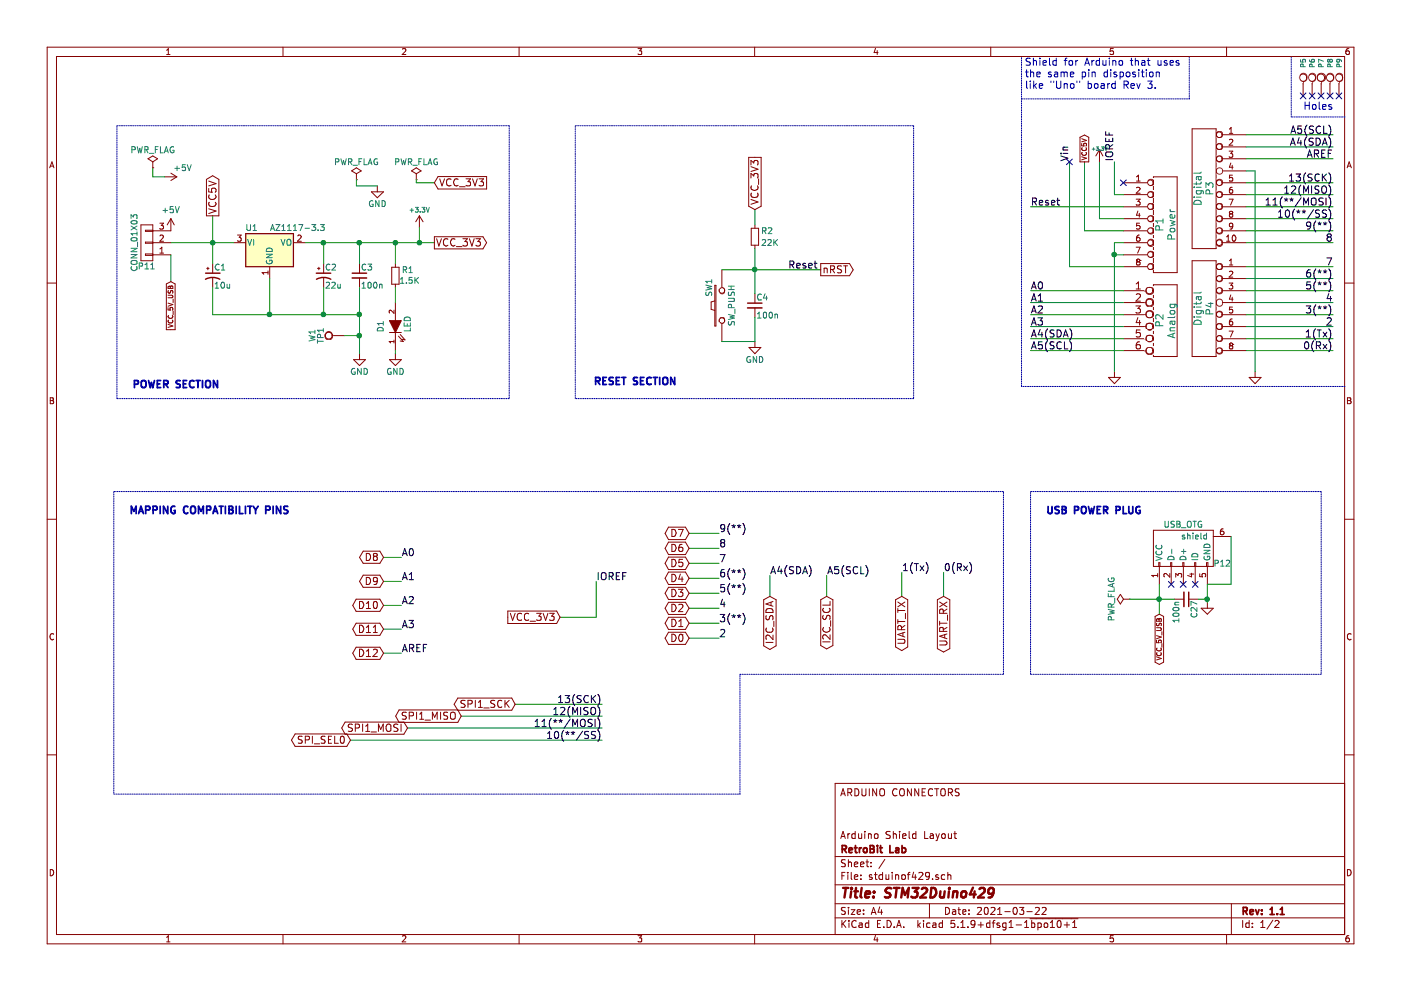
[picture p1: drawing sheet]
EESchema Schematic File Version 4
EELAYER 30 0
EELAYER END
$Descr A4 11693 8268
encoding utf-8
Sheet 1 2
Title "STM32Duino429"
Date "2021-03-22"
Rev "1.1"
Comp "RetroBit Lab"
Comment1 "Arduino Shield Layout"
Comment2 ""
Comment3 ""
Comment4 "ARDUINO CONNECTORS"
$EndDescr
$Comp
L stduinof429-rescue:CONN_8-stduinof429-rescue-stduinof429-rescue P1
U 1 1
P 9725 1875
F 0 "P1" V 9675 1875 60  0000 C CNN
F 1 "Power" V 9775 1875 60  0000 C CNN
F 2 "Connector_PinSocket_2.54mm:PinSocket_1x08_P2.54mm_Vertical" H 9725 1875 60  0001 C CNN
F 3 "" H 9725 1875 60  0000 C CNN
	1    9725 1875
	1    0    0    -1  
$EndComp
$Comp
L stduinof429-rescue:CONN_6-stduinof429-rescue-stduinof429-rescue P2
U 1 1
P 9725 2675
F 0 "P2" V 9675 2675 60  0000 C CNN
F 1 "Analog" V 9775 2675 60  0000 C CNN
F 2 "Connector_PinSocket_2.54mm:PinSocket_1x06_P2.54mm_Vertical" H 9725 2675 60  0001 C CNN
F 3 "" H 9725 2675 60  0000 C CNN
	1    9725 2675
	1    0    0    -1  
$EndComp
$Comp
L stduinof429-rescue:CONN_8-stduinof429-rescue-stduinof429-rescue P4
U 1 1
P 10050 2575
F 0 "P4" V 10000 2575 60  0000 C CNN
F 1 "Digital" V 10100 2575 60  0000 C CNN
F 2 "Connector_PinSocket_2.54mm:PinSocket_1x08_P2.54mm_Vertical" H 10050 2575 60  0001 C CNN
F 3 "" H 10050 2575 60  0000 C CNN
	1    10050 2575
	-1   0    0    -1  
$EndComp
$Comp
L stduinof429-rescue:CONN_10-stduinof429-rescue-stduinof429-rescue P3
U 1 1
P 10050 1575
F 0 "P3" V 10000 1575 60  0000 C CNN
F 1 "Digital" V 10100 1575 60  0000 C CNN
F 2 "Connector_PinSocket_2.54mm:PinSocket_1x10_P2.54mm_Vertical" H 10050 1575 60  0001 C CNN
F 3 "" H 10050 1575 60  0000 C CNN
	1    10050 1575
	-1   0    0    -1  
$EndComp
Text Label 8600 1725 0    60   ~ 0
Reset
Text Label 8925 1350 1    60   ~ 0
Vin
Text Label 9300 1350 1    60   ~ 0
IOREF
Text Label 8600 2425 0    60   ~ 0
A0
Text Label 8600 2525 0    60   ~ 0
A1
Text Label 8600 2625 0    60   ~ 0
A2
Text Label 8600 2825 0    60   ~ 0
A4(SDA)
Text Label 8600 2925 0    60   ~ 0
A5(SCL)
Text Label 11125 2925 2    60   ~ 0
0(Rx)
Text Label 11125 2725 2    60   ~ 0
2
Text Label 11125 2825 2    60   ~ 0
1(Tx)
Text Label 11125 2625 2    60   ~ 0
3(**)
Text Label 11125 2525 2    60   ~ 0
4
Text Label 11125 2425 2    60   ~ 0
5(**)
Text Label 11125 2325 2    60   ~ 0
6(**)
Text Label 11125 2225 2    60   ~ 0
7
Text Label 11125 2025 2    60   ~ 0
8
Text Label 11125 1925 2    60   ~ 0
9(**)
Text Label 11125 1825 2    60   ~ 0
10(**/SS)
Text Label 11125 1725 2    60   ~ 0
11(**/MOSI)
Text Label 11125 1625 2    60   ~ 0
12(MISO)
Text Label 11125 1525 2    60   ~ 0
13(SCK)
Text Label 11125 1325 2    60   ~ 0
AREF
$Comp
L stduinof429-rescue:GND-power1-stduinof429-rescue-stduinof429-rescue #PWR01
U 1 1
P 10475 3100
F 0 "#PWR01" H 10475 3100 30  0001 C CNN
F 1 "GND" H 10475 3030 30  0001 C CNN
F 2 "" H 10475 3100 60  0000 C CNN
F 3 "" H 10475 3100 60  0000 C CNN
	1    10475 3100
	1    0    0    -1  
$EndComp
$Comp
L stduinof429-rescue:GND-power1-stduinof429-rescue-stduinof429-rescue #PWR02
U 1 1
P 9300 3100
F 0 "#PWR02" H 9300 3100 30  0001 C CNN
F 1 "GND" H 9300 3030 30  0001 C CNN
F 2 "" H 9300 3100 60  0000 C CNN
F 3 "" H 9300 3100 60  0000 C CNN
	1    9300 3100
	1    0    0    -1  
$EndComp
$Comp
L stduinof429-rescue:+3.3V-power1-stduinof429-rescue-stduinof429-rescue #PWR03
U 1 1
P 9175 1350
F 0 "#PWR03" H 9175 1310 30  0001 C CNN
F 1 "+3.3V" H 9175 1460 30  0000 C CNN
F 2 "" H 9175 1350 60  0000 C CNN
F 3 "" H 9175 1350 60  0000 C CNN
	1    9175 1350
	1    0    0    -1  
$EndComp
NoConn ~ 9375 1525
Text Label 11125 1225 2    60   ~ 0
A4(SDA)
Text Label 11125 1125 2    60   ~ 0
A5(SCL)
$Comp
L stduinof429-rescue:CONN_1-stduinof429-rescue-stduinof429-rescue P5
U 1 1
P 10875 650
F 0 "P5" H 10955 650 40  0000 L CNN
F 1 "CONN_1" H 10875 705 30  0001 C CNN
F 2 "RetroBitLab:MountingHole" H 10875 650 60  0001 C CNN
F 3 "" H 10875 650 60  0000 C CNN
	1    10875 650 
	0    -1   -1   0   
$EndComp
$Comp
L stduinof429-rescue:CONN_1-stduinof429-rescue-stduinof429-rescue P6
U 1 1
P 10950 650
F 0 "P6" H 11030 650 40  0000 L CNN
F 1 "CONN_1" H 10950 705 30  0001 C CNN
F 2 "RetroBitLab:MountingHole" H 10950 650 60  0001 C CNN
F 3 "" H 10950 650 60  0000 C CNN
	1    10950 650 
	0    -1   -1   0   
$EndComp
$Comp
L stduinof429-rescue:CONN_1-stduinof429-rescue-stduinof429-rescue P7
U 1 1
P 11025 650
F 0 "P7" H 11105 650 40  0000 L CNN
F 1 "CONN_1" H 11025 705 30  0001 C CNN
F 2 "RetroBitLab:MountingHole" H 11025 650 60  0001 C CNN
F 3 "" H 11025 650 60  0000 C CNN
	1    11025 650 
	0    -1   -1   0   
$EndComp
$Comp
L stduinof429-rescue:CONN_1-stduinof429-rescue-stduinof429-rescue P8
U 1 1
P 11100 650
F 0 "P8" H 11180 650 40  0000 L CNN
F 1 "CONN_1" H 11100 705 30  0001 C CNN
F 2 "RetroBitLab:MountingHole" H 11100 650 60  0001 C CNN
F 3 "" H 11100 650 60  0000 C CNN
	1    11100 650 
	0    -1   -1   0   
$EndComp
Text Notes 10875 925  0    60   ~ 0
Holes
NoConn ~ 10875 800 
NoConn ~ 10950 800 
NoConn ~ 11025 800 
NoConn ~ 11100 800 
Text Notes 8550 750  0    60   ~ 0
Shield for Arduino that uses\nthe same pin disposition\nlike "Uno" board Rev 3.
$Comp
L stduinof429-rescue:AZ1117-3.3-Regulator_Linear1-stduinof429-rescue-stduinof429-rescue U1
U 1 1
P 2250 2025
F 0 "U1" H 2100 2150 50  0000 C CNN
F 1 "AZ1117-3.3" H 2250 2150 50  0000 L CNN
F 2 "Package_TO_SOT_SMD:SOT-223" H 2250 2275 50  0001 C CIN
F 3 "" H 2250 2025 50  0001 C CNN
	1    2250 2025
	1    0    0    -1  
$EndComp
$Comp
L stduinof429-rescue:C_Small-Device1-stduinof429-rescue-stduinof429-rescue C3
U 1 1
P 3000 2300
F 0 "C3" H 3010 2370 50  0000 L CNN
F 1 "100n" H 3010 2220 50  0000 L CNN
F 2 "Capacitor_SMD:C_1210_3225Metric_Pad1.42x2.65mm_HandSolder" H 3000 2300 50  0001 C CNN
F 3 "" H 3000 2300 50  0000 C CNN
	1    3000 2300
	1    0    0    -1  
$EndComp
$Comp
L stduinof429-rescue:CP1_Small-Device1-stduinof429-rescue-stduinof429-rescue C2
U 1 1
P 2700 2300
F 0 "C2" H 2710 2370 50  0000 L CNN
F 1 "22u" H 2710 2220 50  0000 L CNN
F 2 "Capacitor_Tantalum_SMD:CP_EIA-3216-18_Kemet-A_Pad1.58x1.35mm_HandSolder" H 2700 2300 50  0001 C CNN
F 3 "" H 2700 2300 50  0000 C CNN
	1    2700 2300
	1    0    0    -1  
$EndComp
$Comp
L stduinof429-rescue:CP1_Small-Device1-stduinof429-rescue-stduinof429-rescue C1
U 1 1
P 1775 2300
F 0 "C1" H 1785 2370 50  0000 L CNN
F 1 "10u" H 1785 2220 50  0000 L CNN
F 2 "Capacitor_Tantalum_SMD:CP_EIA-3216-18_Kemet-A_Pad1.58x1.35mm_HandSolder" H 1775 2300 50  0001 C CNN
F 3 "" H 1775 2300 50  0000 C CNN
	1    1775 2300
	1    0    0    -1  
$EndComp
$Comp
L stduinof429-rescue:GND-power1-stduinof429-rescue-stduinof429-rescue #PWR04
U 1 1
P 3000 2950
F 0 "#PWR04" H 3000 2700 50  0001 C CNN
F 1 "GND" H 3000 2800 50  0000 C CNN
F 2 "" H 3000 2950 50  0001 C CNN
F 3 "" H 3000 2950 50  0001 C CNN
	1    3000 2950
	1    0    0    -1  
$EndComp
$Comp
L stduinof429-rescue:TEST_1P-stduinof429-rescue-stduinof429-rescue W1
U 1 1
P 2875 2800
F 0 "W1" H 2875 3070 50  0000 C CNN
F 1 "TP1" H 2875 3000 50  0000 C CNN
F 2 "TestPoint:TestPoint_Pad_D2.0mm" H 3075 2800 50  0001 C CNN
F 3 "" H 3075 2800 50  0000 C CNN
	1    2875 2800
	0    -1   -1   0   
$EndComp
$Comp
L stduinof429-rescue:LED-stduinof429-rescue-stduinof429-rescue D1
U 1 1
P 3300 2725
F 0 "D1" H 3250 2850 50  0000 L CNN
F 1 "LED" H 3250 2625 50  0000 L CNN
F 2 "LED_SMD:LED_1206_3216Metric_Pad1.42x1.75mm_HandSolder" V 3300 2725 50  0001 C CNN
F 3 "" V 3300 2725 50  0000 C CNN
	1    3300 2725
	0    -1   -1   0   
$EndComp
$Comp
L stduinof429-rescue:GND-power1-stduinof429-rescue-stduinof429-rescue #PWR05
U 1 1
P 3300 2950
F 0 "#PWR05" H 3300 2700 50  0001 C CNN
F 1 "GND" H 3300 2800 50  0000 C CNN
F 2 "" H 3300 2950 50  0001 C CNN
F 3 "" H 3300 2950 50  0001 C CNN
	1    3300 2950
	1    0    0    -1  
$EndComp
$Comp
L stduinof429-rescue:R_Small-Device1-stduinof429-rescue-stduinof429-rescue R1
U 1 1
P 3300 2300
F 0 "R1" H 3350 2350 50  0000 L CNN
F 1 "1.5K" H 3330 2260 50  0000 L CNN
F 2 "Resistor_SMD:R_1210_3225Metric_Pad1.42x2.65mm_HandSolder" H 3300 2300 50  0001 C CNN
F 3 "" H 3300 2300 50  0000 C CNN
	1    3300 2300
	1    0    0    -1  
$EndComp
Text GLabel 3625 2025 2    60   Output ~ 0
VCC_3V3
Text GLabel 3625 1525 2    60   Input ~ 0
VCC_3V3
$Comp
L stduinof429-rescue:PWR_FLAG-power1-stduinof429-rescue-stduinof429-rescue #FLG06
U 1 1
P 3475 1500
F 0 "#FLG06" H 3475 1575 50  0001 C CNN
F 1 "PWR_FLAG" H 3475 1650 50  0000 C CNN
F 2 "" H 3475 1500 50  0001 C CNN
F 3 "" H 3475 1500 50  0001 C CNN
	1    3475 1500
	1    0    0    -1  
$EndComp
Text GLabel 1775 1800 1    60   Output ~ 0
VCC5V
$Comp
L stduinof429-rescue:GND-power1-stduinof429-rescue-stduinof429-rescue #PWR07
U 1 1
P 3150 1550
F 0 "#PWR07" H 3150 1300 50  0001 C CNN
F 1 "GND" H 3150 1400 50  0000 C CNN
F 2 "" H 3150 1550 50  0001 C CNN
F 3 "" H 3150 1550 50  0001 C CNN
	1    3150 1550
	1    0    0    -1  
$EndComp
$Comp
L stduinof429-rescue:PWR_FLAG-power1-stduinof429-rescue-stduinof429-rescue #FLG08
U 1 1
P 2975 1500
F 0 "#FLG08" H 2975 1575 50  0001 C CNN
F 1 "PWR_FLAG" H 2975 1650 50  0000 C CNN
F 2 "" H 2975 1500 50  0001 C CNN
F 3 "" H 2975 1500 50  0001 C CNN
	1    2975 1500
	1    0    0    -1  
$EndComp
Text Notes 1100 3250 0    60   ~ 12
POWER SECTION
Text Label 4975 4850 0    60   ~ 0
IOREF
Text GLabel 4675 5150 0    60   Input ~ 0
VCC_3V3
Text Label 3350 4650 0    60   ~ 0
A0
Text Label 3350 4850 0    60   ~ 0
A1
Text Label 3350 5050 0    60   ~ 0
A2
Text Label 3350 5250 0    60   ~ 0
A3
Text Label 6425 4800 0    60   ~ 0
A4(SDA)
Text Label 6900 4800 0    60   ~ 0
A5(SCL)
Text GLabel 6425 4975 3    60   BiDi ~ 0
I2C_SDA
Text GLabel 6900 4975 3    60   BiDi ~ 0
I2C_SCL
Text Label 7525 4775 0    60   ~ 0
1(Tx)
Text Label 7875 4775 0    60   ~ 0
0(Rx)
Text GLabel 7525 4975 3    60   BiDi ~ 0
UART_TX
Text GLabel 7875 4975 3    60   BiDi ~ 0
UART_RX
Text Label 6000 5325 0    60   ~ 0
2
Text Label 6000 5200 0    60   ~ 0
3(**)
Text Label 6000 5075 0    60   ~ 0
4
Text Label 6000 4950 0    60   ~ 0
5(**)
Text Label 6000 4825 0    60   ~ 0
6(**)
Text Label 6000 4700 0    60   ~ 0
7
Text Label 6000 4575 0    60   ~ 0
8
Text Label 6000 4450 0    60   ~ 0
9(**)
Wire Wire Line
	8600 2425 9375 2425
Wire Wire Line
	8600 2525 9375 2525
Wire Wire Line
	8600 2625 9375 2625
Wire Wire Line
	8600 2825 9375 2825
Wire Wire Line
	8600 2925 9375 2925
Wire Wire Line
	10400 2025 11125 2025
Wire Wire Line
	10400 1925 11125 1925
Wire Wire Line
	10400 1825 11125 1825
Wire Wire Line
	10400 1725 11125 1725
Wire Wire Line
	10400 1625 11125 1625
Wire Wire Line
	10400 1525 11125 1525
Wire Wire Line
	10400 1325 11125 1325
Wire Wire Line
	10400 1225 11125 1225
Wire Wire Line
	10400 1125 11125 1125
Wire Wire Line
	9175 1825 9375 1825
Wire Wire Line
	9050 1925 9375 1925
Wire Wire Line
	9300 2025 9300 2125
Wire Wire Line
	8600 1725 9375 1725
Wire Wire Line
	10475 1425 10475 3100
Wire Wire Line
	10475 1425 10400 1425
Wire Wire Line
	10400 2425 11125 2425
Wire Wire Line
	10400 2325 11125 2325
Wire Wire Line
	10400 2225 11125 2225
Wire Wire Line
	10400 2725 11125 2725
Wire Wire Line
	10400 2625 11125 2625
Wire Wire Line
	10400 2525 11125 2525
Wire Wire Line
	10400 2925 11125 2925
Wire Wire Line
	10400 2825 11125 2825
Wire Wire Line
	9175 1825 9175 1350
Wire Wire Line
	9300 1350 9300 1625
Wire Wire Line
	9300 1625 9375 1625
Wire Wire Line
	9050 1350 9050 1925
Wire Wire Line
	8925 1350 8925 2225
Wire Wire Line
	8925 2225 9375 2225
Wire Wire Line
	9300 2025 9375 2025
Wire Wire Line
	9375 2125 9300 2125
Connection ~ 9300 2125
Wire Notes Line
	11225 975  10775 975 
Wire Notes Line
	10775 975  10775 475 
Wire Notes Line
	11225 3225 8525 3225
Wire Notes Line
	8525 3225 8525 475 
Wire Notes Line
	8525 825  9925 825 
Wire Notes Line
	9925 825  9925 475 
Wire Wire Line
	2550 2025 2700 2025
Wire Wire Line
	1775 1800 1775 2025
Connection ~ 1775 2025
Wire Wire Line
	2700 2200 2700 2025
Connection ~ 2700 2025
Wire Wire Line
	3000 2200 3000 2025
Connection ~ 3000 2025
Wire Wire Line
	2700 2400 2700 2625
Wire Wire Line
	1775 2625 2250 2625
Wire Wire Line
	1775 2625 1775 2400
Wire Wire Line
	3000 2400 3000 2625
Connection ~ 2700 2625
Wire Wire Line
	2250 2325 2250 2625
Connection ~ 2250 2625
Connection ~ 3000 2625
Wire Wire Line
	2875 2800 3000 2800
Connection ~ 3000 2800
Wire Wire Line
	3300 2025 3300 2200
Connection ~ 3300 2025
Wire Wire Line
	3300 2400 3300 2525
Wire Wire Line
	3475 1500 3475 1525
Wire Wire Line
	3475 1525 3625 1525
Wire Wire Line
	1950 2025 1775 2025
Wire Wire Line
	2975 1500 2975 1550
Wire Wire Line
	2975 1550 3150 1550
Wire Wire Line
	3300 2925 3300 2950
Wire Notes Line
	4250 1050 4250 3325
Wire Notes Line
	4250 3325 975  3325
Wire Notes Line
	975  3325 975  1050
Wire Wire Line
	4675 5150 4975 5150
Wire Wire Line
	4975 5150 4975 4850
Wire Wire Line
	3350 4650 3200 4650
Wire Wire Line
	3350 4850 3200 4850
Wire Wire Line
	3200 5050 3350 5050
Wire Wire Line
	3350 5250 3200 5250
Wire Wire Line
	6425 4800 6425 4975
Wire Wire Line
	6900 4800 6900 4975
Wire Wire Line
	7525 4775 7525 4975
Wire Wire Line
	7875 4975 7875 4775
Wire Wire Line
	6000 4825 5750 4825
Wire Wire Line
	6000 4950 5750 4950
Wire Wire Line
	6000 5075 5750 5075
Wire Wire Line
	6000 5200 5750 5200
Wire Wire Line
	6000 5325 5750 5325
Text GLabel 5750 4825 0    60   BiDi ~ 0
D4
Text GLabel 5750 4950 0    60   BiDi ~ 0
D3
Text GLabel 5750 5075 0    60   BiDi ~ 0
D2
Text GLabel 5750 5200 0    60   BiDi ~ 0
D1
Text GLabel 5750 5325 0    60   BiDi ~ 0
D0
Text GLabel 5750 4700 0    60   BiDi ~ 0
D5
Text GLabel 5750 4575 0    60   BiDi ~ 0
D6
Text GLabel 5750 4450 0    60   BiDi ~ 0
D7
Text Label 3350 5450 0    60   ~ 0
AREF
Wire Wire Line
	3350 5450 3200 5450
Text Label 8600 2725 0    60   ~ 0
A3
Wire Wire Line
	9375 2725 8600 2725
Wire Wire Line
	5750 4700 6000 4700
Wire Wire Line
	5750 4575 6000 4575
Wire Wire Line
	5750 4450 6000 4450
Text Label 5025 6175 2    60   ~ 0
10(**/SS)
Text Label 5025 6075 2    60   ~ 0
11(**/MOSI)
Text Label 5025 5975 2    60   ~ 0
12(MISO)
Text Label 5025 5875 2    60   ~ 0
13(SCK)
Wire Wire Line
	3400 6075 5025 6075
Wire Wire Line
	3850 5975 5025 5975
Wire Wire Line
	4300 5875 5025 5875
Text GLabel 4300 5875 0    60   BiDi ~ 0
SPI1_SCK
Text GLabel 3850 5975 0    60   BiDi ~ 0
SPI1_MISO
Text GLabel 3400 6075 0    60   BiDi ~ 0
SPI1_MOSI
Wire Wire Line
	5025 6175 2925 6175
Text GLabel 2925 6175 0    60   BiDi ~ 0
SPI_SEL0
Wire Notes Line
	950  4100 950  6625
Wire Notes Line
	950  6625 6175 6625
Wire Notes Line
	6175 6625 6175 5625
Wire Notes Line
	6175 5625 8375 5625
Wire Notes Line
	8375 5625 8375 4100
Wire Notes Line
	8375 4100 950  4100
Text Notes 1075 4300 0    60   ~ 12
MAPPING COMPATIBILITY PINS
Text GLabel 6300 1750 1    60   Input ~ 0
VCC_3V3
$Comp
L stduinof429-rescue:R_Small-Device1-stduinof429-rescue-stduinof429-rescue R2
U 1 1
P 6300 1975
F 0 "R2" H 6350 2025 50  0000 L CNN
F 1 "22K" H 6350 1925 50  0000 L CNN
F 2 "Resistor_SMD:R_1210_3225Metric_Pad1.42x2.65mm_HandSolder" H 6300 1975 50  0001 C CNN
F 3 "" H 6300 1975 50  0000 C CNN
	1    6300 1975
	1    0    0    -1  
$EndComp
Wire Wire Line
	6300 2075 6300 2250
Text Label 6575 2250 0    60   ~ 0
Reset
Wire Wire Line
	6300 1750 6300 1875
$Comp
L stduinof429-rescue:GND-power1-stduinof429-rescue-stduinof429-rescue #PWR09
U 1 1
P 6300 2850
F 0 "#PWR09" H 6300 2600 50  0001 C CNN
F 1 "GND" H 6300 2700 50  0000 C CNN
F 2 "" H 6300 2850 50  0001 C CNN
F 3 "" H 6300 2850 50  0001 C CNN
	1    6300 2850
	1    0    0    -1  
$EndComp
$Comp
L stduinof429-rescue:SW_PUSH-stduinof429-rescue-stduinof429-rescue SW1
U 1 1
P 6025 2550
F 0 "SW1" H 6175 2660 50  0000 C CNN
F 1 "SW_PUSH" H 6025 2470 50  0000 C CNN
F 2 "RetroBitLab:SW_SPST_FSMSM_3D" H 6025 2550 50  0001 C CNN
F 3 "" H 6025 2550 50  0000 C CNN
	1    6025 2550
	0    -1   -1   0   
$EndComp
Connection ~ 6300 2250
Wire Wire Line
	6025 2850 6300 2850
$Comp
L stduinof429-rescue:C_Small-Device1-stduinof429-rescue-stduinof429-rescue C4
U 1 1
P 6300 2550
F 0 "C4" H 6310 2620 50  0000 L CNN
F 1 "100n" H 6310 2470 50  0000 L CNN
F 2 "Capacitor_SMD:C_1210_3225Metric_Pad1.42x2.65mm_HandSolder" H 6300 2550 50  0001 C CNN
F 3 "" H 6300 2550 50  0000 C CNN
	1    6300 2550
	1    0    0    -1  
$EndComp
Wire Wire Line
	6300 2850 6300 2650
Text GLabel 6850 2250 2    60   Output ~ 0
nRST
Wire Wire Line
	6025 2250 6300 2250
Wire Notes Line
	7625 1050 7625 3325
Wire Notes Line
	7625 3325 4800 3325
Wire Notes Line
	4800 3325 4800 1050
Text Notes 4950 3225 0    60   ~ 12
RESET SECTION
$Sheet
S 75   8500 11575 6250
U 5DA2930A
F0 "pageMCU" 60
F1 "mcu_memory.sch" 60
$EndSheet
$Comp
L stduinof429-rescue:CONN_1-stduinof429-rescue-stduinof429-rescue P9
U 1 1
P 11175 650
F 0 "P9" H 11255 650 40  0000 L CNN
F 1 "CONN_1" H 11175 705 30  0001 C CNN
F 2 "RetroBitLab:MountingHole" H 11175 650 60  0001 C CNN
F 3 "" H 11175 650 60  0000 C CNN
	1    11175 650 
	0    -1   -1   0   
$EndComp
NoConn ~ 11175 800 
NoConn ~ 8925 1350
Text GLabel 3200 4650 0    60   BiDi ~ 0
D8
Text GLabel 3200 4850 0    60   BiDi ~ 0
D9
Text GLabel 3200 5050 0    60   BiDi ~ 0
D10
Text GLabel 3200 5250 0    60   BiDi ~ 0
D11
Text GLabel 3200 5450 0    60   BiDi ~ 0
D12
$Comp
L stduinof429-rescue:+5V-power1-stduinof429-rescue-stduinof429-rescue #PWR010
U 1 1
P 1375 1475
F 0 "#PWR010" H 1375 1325 50  0001 C CNN
F 1 "+5V" V 1300 1625 50  0000 C CNN
F 2 "" H 1375 1475 50  0001 C CNN
F 3 "" H 1375 1475 50  0001 C CNN
	1    1375 1475
	0    1    1    0   
$EndComp
$Comp
L stduinof429-rescue:PWR_FLAG-power1-stduinof429-rescue-stduinof429-rescue #FLG011
U 1 1
P 1275 1400
F 0 "#FLG011" H 1275 1475 50  0001 C CNN
F 1 "PWR_FLAG" H 1275 1550 50  0000 C CNN
F 2 "" H 1275 1400 50  0001 C CNN
F 3 "" H 1275 1400 50  0001 C CNN
	1    1275 1400
	1    0    0    -1  
$EndComp
Wire Wire Line
	1275 1400 1275 1475
Wire Wire Line
	1275 1475 1375 1475
$Comp
L stduinof429-rescue:+3.3V-power1-stduinof429-rescue-stduinof429-rescue #PWR012
U 1 1
P 3500 1900
F 0 "#PWR012" H 3500 1860 30  0001 C CNN
F 1 "+3.3V" H 3500 2050 39  0000 C CNN
F 2 "" H 3500 1900 60  0000 C CNN
F 3 "" H 3500 1900 60  0000 C CNN
	1    3500 1900
	1    0    0    -1  
$EndComp
Wire Wire Line
	3500 1900 3500 2025
Connection ~ 3500 2025
Text GLabel 9050 1350 1    39   Output ~ 0
VCC5V
$Comp
L stduinof429-rescue:CONN_01X03-stduinof429-rescue-stduinof429-rescue P11
U 1 1
P 1225 2025
F 0 "P11" H 1225 2225 50  0000 C CNN
F 1 "CONN_01X03" V 1325 2025 50  0000 C CNN
F 2 "Connector_PinHeader_2.54mm:PinHeader_1x03_P2.54mm_Vertical" H 1225 2025 50  0001 C CNN
F 3 "" H 1225 2025 50  0000 C CNN
	1    1225 2025
	-1   0    0    1   
$EndComp
$Comp
L stduinof429-rescue:+5V-power1-stduinof429-rescue-stduinof429-rescue #PWR013
U 1 1
P 1425 1925
F 0 "#PWR013" H 1425 1775 50  0001 C CNN
F 1 "+5V" H 1425 2100 50  0000 C CNN
F 2 "" H 1425 1925 50  0001 C CNN
F 3 "" H 1425 1925 50  0001 C CNN
	1    1425 1925
	1    0    0    -1  
$EndComp
Text GLabel 1425 2350 3    39   Input ~ 0
VCC_5V_USB
Wire Wire Line
	1425 2125 1425 2350
$Comp
L stduinof429-rescue:USB_OTG-stduinof429-rescue-stduinof429-rescue P12
U 1 1
P 9875 4575
F 0 "P12" H 10200 4450 50  0000 C CNN
F 1 "USB_OTG" H 9875 4775 50  0000 C CNN
F 2 "RetroBitLab:USB_Micro-B_Large_Pads" V 9825 4475 50  0001 C CNN
F 3 "" V 9825 4475 50  0000 C CNN
	1    9875 4575
	1    0    0    -1  
$EndComp
NoConn ~ 9775 4875
NoConn ~ 9875 4875
NoConn ~ 9975 4875
$Comp
L stduinof429-rescue:GND-power1-stduinof429-rescue-stduinof429-rescue #PWR014
U 1 1
P 10075 5025
F 0 "#PWR014" H 10075 5025 30  0001 C CNN
F 1 "GND" H 10075 4955 30  0001 C CNN
F 2 "" H 10075 5025 60  0000 C CNN
F 3 "" H 10075 5025 60  0000 C CNN
	1    10075 5025
	1    0    0    -1  
$EndComp
Wire Wire Line
	10275 4475 10275 4875
Wire Wire Line
	10275 4875 10075 4875
Wire Wire Line
	10075 4875 10075 5000
Text GLabel 9675 5125 3    39   BiDi ~ 0
VCC_5V_USB
Wire Wire Line
	9675 4875 9675 5000
$Comp
L stduinof429-rescue:C_Small-Device1-stduinof429-rescue-stduinof429-rescue C27
U 1 1
P 9900 5000
F 0 "C27" H 9910 5070 50  0000 L CNN
F 1 "100n" H 9910 4920 50  0000 L CNN
F 2 "Capacitor_SMD:C_1210_3225Metric_Pad1.42x2.65mm_HandSolder" H 9900 5000 50  0001 C CNN
F 3 "" H 9900 5000 50  0000 C CNN
	1    9900 5000
	0    1    1    0   
$EndComp
Wire Wire Line
	9425 5000 9675 5000
Connection ~ 9675 5000
Wire Wire Line
	10000 5000 10075 5000
Connection ~ 10075 5000
Wire Notes Line
	8600 4100 11025 4100
Wire Notes Line
	11025 4100 11025 5625
Wire Notes Line
	11025 5625 8600 5625
Wire Notes Line
	8600 5625 8600 4100
Text Notes 8725 4300 0    59   ~ 12
USB POWER PLUG
$Comp
L stduinof429-rescue:PWR_FLAG-power1-stduinof429-rescue-stduinof429-rescue #FLG015
U 1 1
P 9425 5000
F 0 "#FLG015" H 9425 5075 50  0001 C CNN
F 1 "PWR_FLAG" H 9425 5150 50  0000 C CNN
F 2 "" H 9425 5000 50  0001 C CNN
F 3 "" H 9425 5000 50  0001 C CNN
	1    9425 5000
	0    -1   -1   0   
$EndComp
Wire Wire Line
	9300 2125 9300 3100
Wire Wire Line
	1775 2025 1775 2200
Wire Wire Line
	1775 2025 1425 2025
Wire Wire Line
	2700 2025 3000 2025
Wire Wire Line
	3000 2025 3300 2025
Wire Wire Line
	2700 2625 3000 2625
Wire Wire Line
	2250 2625 2700 2625
Wire Wire Line
	3000 2625 3000 2800
Wire Wire Line
	3000 2800 3000 2950
Wire Wire Line
	3300 2025 3500 2025
Wire Wire Line
	6300 2250 6300 2450
Wire Wire Line
	6300 2250 6850 2250
Wire Wire Line
	3500 2025 3625 2025
Wire Wire Line
	9675 5000 9675 5125
Wire Wire Line
	9675 5000 9800 5000
Wire Wire Line
	10075 5000 10075 5025
Wire Notes Line
	975  1050 4250 1050
Wire Notes Line
	4800 1050 7625 1050
$EndSCHEMATC
